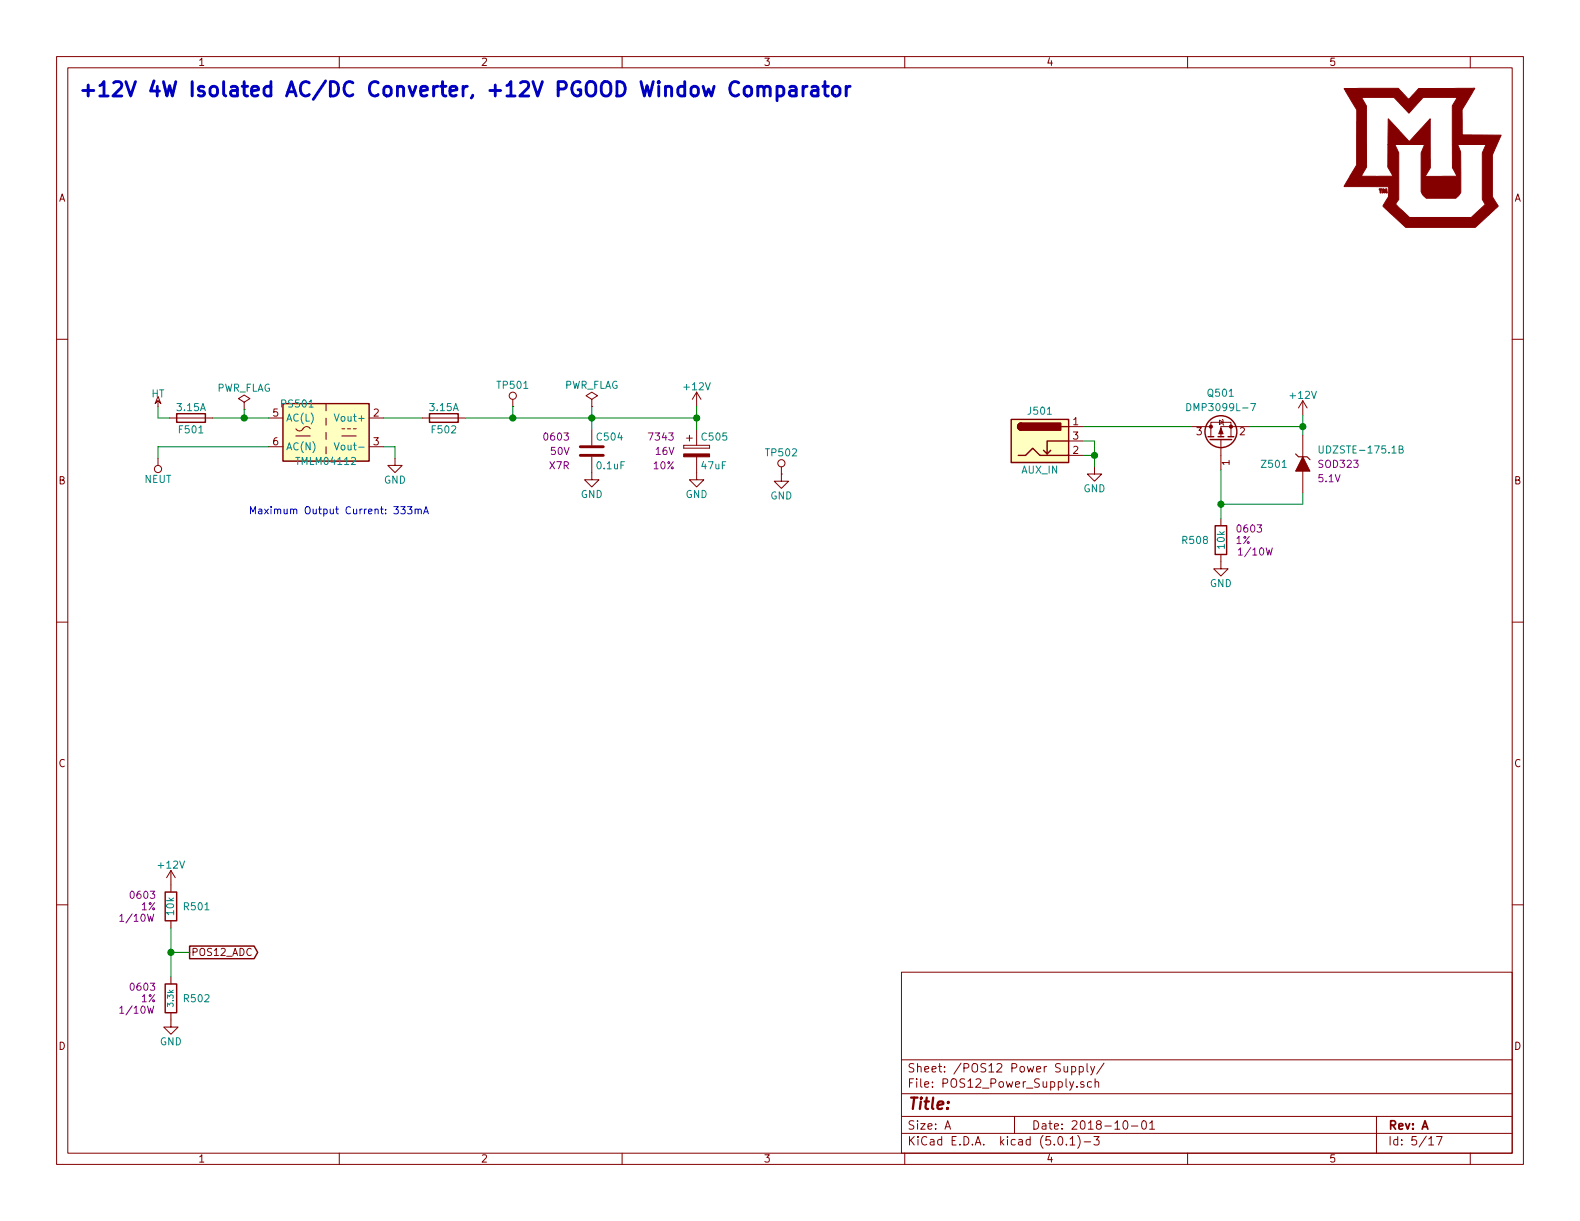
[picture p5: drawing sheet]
EESchema Schematic File Version 4
LIBS:AC_Power_Meter-cache
EELAYER 26 0
EELAYER END
$Descr A 11000 8500
encoding utf-8
Sheet 5 17
Title ""
Date "2018-10-01"
Rev "A"
Comp ""
Comment1 ""
Comment2 ""
Comment3 ""
Comment4 ""
$EndDescr
$Comp
L Custom_Library:C_Custom C?
U 1 1
P 4120 3140
AR Path="/5BB27BA3/5BB476E0" Ref="C?"  Part="1" 
AR Path="/5BB27B84/5BB476E0" Ref="C?"  Part="1" 
AR Path="/5BB27B24/5BB476E0" Ref="C?"  Part="1" 
AR Path="/5BB27B51/5BB476E0" Ref="C504"  Part="1" 
F 0 "C504" H 4145 3240 50  0000 L CNN
F 1 "0.1uF" H 4145 3040 50  0000 L CNN
F 2 "Capacitors_SMD:C_0603" H 4158 2990 50  0001 C CNN
F 3 "" H 4145 3240 50  0001 C CNN
F 4 "0603" H 3970 3240 50  0000 R CNN "display_footprint"
F 5 "50V" H 3970 3140 50  0000 R CNN "Voltage"
F 6 "X7R" H 3970 3040 50  0000 R CNN "Dielectric"
F 7 "490-8020-1-ND" H 4545 3640 60  0001 C CNN "Digi-Key PN"
	1    4120 3140
	1    0    0    -1  
$EndComp
$Comp
L Converter_ACDC:TMLM04112 PS?
U 1 1
P 2270 3010
AR Path="/5BB27B1A/5BB47753" Ref="PS?"  Part="1" 
AR Path="/5BB27B51/5BB47753" Ref="PS501"  Part="1" 
F 0 "PS501" H 2070 3210 50  0000 C CNN
F 1 "TMLM04112" H 2270 2810 50  0000 C CNN
F 2 "Converters_DCDC_ACDC:ACDC-Conv_Traco-TMLM-04" H 2270 2710 50  0001 C CNN
F 3 "https://www.tracopower.com/products/tmlm.pdf" H 2270 3010 50  0001 C CNN
F 4 "1951-1352-ND" H 2270 3010 50  0001 C CNN "Digi-Key PN"
	1    2270 3010
	1    0    0    -1  
$EndComp
$Comp
L Device:Fuse F?
U 1 1
P 1330 2910
AR Path="/5BB27B1A/5BB4775A" Ref="F?"  Part="1" 
AR Path="/5BB27B51/5BB4775A" Ref="F501"  Part="1" 
F 0 "F501" V 1410 2910 50  0000 C CNN
F 1 "3.15A" V 1255 2910 50  0000 C CNN
F 2 "Fuse_Holders_and_Fuses:Fuse_CB61F" V 1260 2910 50  0001 C CNN
F 3 "~" H 1330 2910 50  0001 C CNN
F 4 "283-4107-1-ND" H 1330 2910 50  0001 C CNN "Digi-Key PN"
	1    1330 2910
	0    1    1    0   
$EndComp
Wire Wire Line
	1480 2910 1700 2910
$Comp
L power:GND #PWR?
U 1 1
P 2750 3190
AR Path="/5BB27B1A/5BB47762" Ref="#PWR?"  Part="1" 
AR Path="/5BB27B51/5BB47762" Ref="#PWR0505"  Part="1" 
F 0 "#PWR0505" H 2750 2940 50  0001 C CNN
F 1 "GND" H 2750 3040 50  0000 C CNN
F 2 "" H 2750 3190 50  0001 C CNN
F 3 "" H 2750 3190 50  0001 C CNN
	1    2750 3190
	1    0    0    -1  
$EndComp
Wire Wire Line
	2750 3190 2750 3110
Wire Wire Line
	2750 3110 2670 3110
Wire Wire Line
	4120 2990 4120 2910
$Comp
L power:GND #PWR?
U 1 1
P 4120 3290
AR Path="/5BB27B1A/5BB477D9" Ref="#PWR?"  Part="1" 
AR Path="/5BB27B51/5BB477D9" Ref="#PWR0512"  Part="1" 
F 0 "#PWR0512" H 4120 3040 50  0001 C CNN
F 1 "GND" H 4120 3140 50  0000 C CNN
F 2 "" H 4120 3290 50  0001 C CNN
F 3 "" H 4120 3290 50  0001 C CNN
	1    4120 3290
	1    0    0    -1  
$EndComp
$Comp
L Custom_Library:CP_Tant_Custom C505
U 1 1
P 4850 3140
F 0 "C505" H 4875 3240 50  0000 L CNN
F 1 "47uF" H 4875 3040 50  0000 L CNN
F 2 "Capacitors_Tantalum_SMD:CP_Tantalum_Case-X_EIA-7343-43_Reflow" H 4888 2990 50  0001 C CNN
F 3 "" H 4875 3240 50  0001 C CNN
F 4 "478-3938-1-ND" H 4850 3140 50  0001 C CNN "Digi-Key PN"
F 5 "7343" H 4700 3240 50  0000 R CNN "display_footprint"
F 6 "16V" H 4700 3140 50  0000 R CNN "Voltage"
F 7 "10%" H 4700 3040 50  0000 R CNN "Tolerance"
	1    4850 3140
	1    0    0    -1  
$EndComp
Wire Wire Line
	4850 2990 4850 2910
Wire Wire Line
	4850 2910 4120 2910
Connection ~ 4120 2910
$Comp
L power:GND #PWR?
U 1 1
P 4850 3290
AR Path="/5BB27B1A/5BB47B87" Ref="#PWR?"  Part="1" 
AR Path="/5BB27B51/5BB47B87" Ref="#PWR0515"  Part="1" 
F 0 "#PWR0515" H 4850 3040 50  0001 C CNN
F 1 "GND" H 4850 3140 50  0000 C CNN
F 2 "" H 4850 3290 50  0001 C CNN
F 3 "" H 4850 3290 50  0001 C CNN
	1    4850 3290
	1    0    0    -1  
$EndComp
$Comp
L power:+12V #PWR0514
U 1 1
P 4850 2830
F 0 "#PWR0514" H 4850 2680 50  0001 C CNN
F 1 "+12V" H 4850 2970 50  0000 C CNN
F 2 "" H 4850 2830 50  0001 C CNN
F 3 "" H 4850 2830 50  0001 C CNN
	1    4850 2830
	1    0    0    -1  
$EndComp
Wire Wire Line
	4850 2830 4850 2910
Connection ~ 4850 2910
Text Notes 1730 3590 0    50   ~ 0
Maximum Output Current: 333mA
$Comp
L power:HT #PWR0501
U 1 1
P 1100 2830
F 0 "#PWR0501" H 1100 2950 50  0001 C CNN
F 1 "HT" H 1100 2920 50  0000 C CNN
F 2 "" H 1100 2830 50  0001 C CNN
F 3 "" H 1100 2830 50  0001 C CNN
	1    1100 2830
	1    0    0    -1  
$EndComp
Wire Wire Line
	1100 2830 1100 2910
Wire Wire Line
	1100 2910 1180 2910
$Comp
L power:NEUT #PWR0502
U 1 1
P 1100 3190
F 0 "#PWR0502" H 1100 3040 50  0001 C CNN
F 1 "NEUT" H 1100 3340 50  0000 C CNN
F 2 "" H 1100 3190 50  0001 C CNN
F 3 "" H 1100 3190 50  0001 C CNN
	1    1100 3190
	-1   0    0    1   
$EndComp
Wire Wire Line
	1100 3190 1100 3110
Wire Wire Line
	1100 3110 1870 3110
$Comp
L Device:Fuse F?
U 1 1
P 3090 2910
AR Path="/5BB27B1A/5BB59278" Ref="F?"  Part="1" 
AR Path="/5BB27B51/5BB59278" Ref="F502"  Part="1" 
F 0 "F502" V 3170 2910 50  0000 C CNN
F 1 "3.15A" V 3015 2910 50  0000 C CNN
F 2 "Fuse_Holders_and_Fuses:Fuse_CB61F" V 3020 2910 50  0001 C CNN
F 3 "~" H 3090 2910 50  0001 C CNN
F 4 "283-4107-1-ND" H 3090 2910 50  0001 C CNN "Digi-Key PN"
	1    3090 2910
	0    1    1    0   
$EndComp
Wire Wire Line
	2940 2910 2670 2910
Wire Wire Line
	4120 2910 3570 2910
$Comp
L Connector:Barrel_Jack_Switch J501
U 1 1
P 7240 3070
F 0 "J501" H 7240 3280 50  0000 C CNN
F 1 "AUX_IN" H 7240 2870 50  0000 C CNN
F 2 "Connectors:BARREL_JACK" H 7290 3030 50  0001 C CNN
F 3 "~" H 7290 3030 50  0001 C CNN
F 4 "" H 7240 2780 50  0001 C CNN "Config"
	1    7240 3070
	1    0    0    -1  
$EndComp
$Comp
L power:+12V #PWR0523
U 1 1
P 9070 2890
F 0 "#PWR0523" H 9070 2740 50  0001 C CNN
F 1 "+12V" H 9070 3030 50  0000 C CNN
F 2 "" H 9070 2890 50  0001 C CNN
F 3 "" H 9070 2890 50  0001 C CNN
	1    9070 2890
	1    0    0    -1  
$EndComp
$Comp
L power:GND #PWR0521
U 1 1
P 7620 3250
F 0 "#PWR0521" H 7620 3000 50  0001 C CNN
F 1 "GND" H 7620 3100 50  0000 C CNN
F 2 "" H 7620 3250 50  0001 C CNN
F 3 "" H 7620 3250 50  0001 C CNN
	1    7620 3250
	1    0    0    -1  
$EndComp
Wire Wire Line
	7620 3250 7620 3170
Wire Wire Line
	7620 3170 7540 3170
$Comp
L power:PWR_FLAG #FLG0501
U 1 1
P 4120 2830
F 0 "#FLG0501" H 4120 2905 50  0001 C CNN
F 1 "PWR_FLAG" H 4120 2980 50  0000 C CNN
F 2 "" H 4120 2830 50  0001 C CNN
F 3 "~" H 4120 2830 50  0001 C CNN
	1    4120 2830
	1    0    0    -1  
$EndComp
Wire Wire Line
	4120 2830 4120 2910
$Comp
L Custom_Library:TP TP501
U 1 1
P 3570 2830
F 0 "TP501" H 3570 2980 50  0000 C CNN
F 1 "TP" H 3570 2980 50  0001 C CNN
F 2 "Measurement_Points:Measurement_Point_Round-SMD-Pad_Small" H 3570 2830 60  0001 C CNN
F 3 "" H 3570 2830 60  0000 C CNN
	1    3570 2830
	1    0    0    -1  
$EndComp
Wire Wire Line
	3570 2830 3570 2910
Connection ~ 3570 2910
Wire Wire Line
	3570 2910 3240 2910
Text Notes 540  690  0    100  ~ 20
+12V 4W Isolated AC/DC Converter, +12V PGOOD Window Comparator
$Comp
L Custom_Library:MU_Logo #G501
U 1 1
P 9900 1100
F 0 "#G501" H 9900 614 60  0001 C CNN
F 1 "MU_Logo" H 9900 1586 60  0001 C CNN
F 2 "" H 9900 1100 50  0001 C CNN
F 3 "" H 9900 1100 50  0001 C CNN
	1    9900 1100
	1    0    0    -1  
$EndComp
$Comp
L Transistor_FET:BSS83P Q501
U 1 1
P 8500 3070
F 0 "Q501" V 8830 3070 50  0000 C CNN
F 1 "DMP3099L-7" V 8730 3070 50  0000 C CNN
F 2 "TO_SOT_Packages_SMD:SOT-23" H 8700 2995 50  0001 L CIN
F 3 "http://www.farnell.com/datasheets/1835997.pdf" H 8500 3070 50  0001 L CNN
F 4 "DMP3099L-7DICT-ND" H 8500 3070 50  0001 C CNN "Digi-Key PN"
	1    8500 3070
	0    -1   -1   0   
$EndComp
Wire Wire Line
	7540 2970 8300 2970
$Comp
L Custom_Library:R_Custom R?
U 1 1
P 8500 3760
AR Path="/5BB27BA3/5BBDD3FB" Ref="R?"  Part="1" 
AR Path="/5BB27B51/5BBDD3FB" Ref="R508"  Part="1" 
F 0 "R508" H 8420 3760 50  0000 R CNN
F 1 "10k" V 8500 3760 50  0000 C CNN
F 2 "Resistors_SMD:R_0603" H 8500 3760 50  0001 C CNN
F 3 "" H 8500 3760 50  0001 C CNN
F 4 "0603" H 8600 3840 50  0000 L CNN "display_footprint"
F 5 "1%" H 8600 3760 50  0000 L CNN "Tolerance"
F 6 "1/10W" H 8610 3680 50  0000 L CNN "Wattage"
F 7 "RHM10KADCT-ND" H 8800 4160 60  0001 C CNN "Digi-Key PN"
	1    8500 3760
	1    0    0    -1  
$EndComp
$Comp
L power:GND #PWR0522
U 1 1
P 8500 3910
F 0 "#PWR0522" H 8500 3660 50  0001 C CNN
F 1 "GND" H 8500 3760 50  0000 C CNN
F 2 "" H 8500 3910 50  0001 C CNN
F 3 "" H 8500 3910 50  0001 C CNN
	1    8500 3910
	1    0    0    -1  
$EndComp
$Comp
L Custom_Library:ZENER_Custom Z?
U 1 1
P 9070 3230
AR Path="/5BB27BA3/5BBDF6AF" Ref="Z?"  Part="1" 
AR Path="/5BB27B51/5BBDF6AF" Ref="Z501"  Part="1" 
F 0 "Z501" V 9070 3430 50  0000 C CNN
F 1 "UDZSTE-175.1B" V 8970 3130 50  0000 R CNN
F 2 "Diodes_SMD:D_SOD-523" H 9070 3230 60  0001 C CNN
F 3 "" H 9070 3230 60  0000 C CNN
F 4 "UDZSTE-175.1BCT-ND" H 9070 3230 50  0001 C CNN "Digi-Key PN"
F 5 "SOD323" V 9070 3130 50  0000 R CNN "display_footprint"
F 6 "5.1V" V 9170 3130 50  0000 R CNN "Voltage"
	1    9070 3230
	0    -1   1    0   
$EndComp
Wire Wire Line
	8500 3270 8500 3510
Wire Wire Line
	9070 3030 9070 2970
Wire Wire Line
	9070 2970 8700 2970
Wire Wire Line
	9070 3430 9070 3510
Wire Wire Line
	9070 3510 8500 3510
Connection ~ 8500 3510
Wire Wire Line
	8500 3510 8500 3610
Wire Wire Line
	9070 2890 9070 2970
Connection ~ 9070 2970
$Comp
L Custom_Library:R_Custom R?
U 1 1
P 1190 6950
AR Path="/5BB27BA3/5BC1F9F5" Ref="R?"  Part="1" 
AR Path="/5BB27B24/5BC1F9F5" Ref="R?"  Part="1" 
AR Path="/5BB27BB5/5BC1F9F5" Ref="R?"  Part="1" 
AR Path="/5BB27B51/5BC1F9F5" Ref="R502"  Part="1" 
F 0 "R502" H 1110 6950 50  0000 R CNN
F 1 "3.3k" V 1190 6950 40  0000 C CNN
F 2 "Resistors_SMD:R_0603" H 1190 6950 50  0001 C CNN
F 3 "" H 1190 6950 50  0001 C CNN
F 4 "0603" H 1290 7030 50  0000 L CNN "display_footprint"
F 5 "1%" H 1290 6950 50  0000 L CNN "Tolerance"
F 6 "1/10W" H 1300 6870 50  0000 L CNN "Wattage"
F 7 "311-3.30KHRCT-ND" H 1490 7350 60  0001 C CNN "Digi-Key PN"
	1    1190 6950
	-1   0    0    -1  
$EndComp
$Comp
L power:GND #PWR?
U 1 1
P 1190 7100
AR Path="/5BB27B24/5BC1F9FC" Ref="#PWR?"  Part="1" 
AR Path="/5BB27BB5/5BC1F9FC" Ref="#PWR?"  Part="1" 
AR Path="/5BB27B51/5BC1F9FC" Ref="#PWR0504"  Part="1" 
F 0 "#PWR0504" H 1190 6850 50  0001 C CNN
F 1 "GND" H 1190 6950 50  0000 C CNN
F 2 "" H 1190 7100 50  0001 C CNN
F 3 "" H 1190 7100 50  0001 C CNN
	1    1190 7100
	1    0    0    -1  
$EndComp
$Comp
L Custom_Library:R_Custom R?
U 1 1
P 1190 6310
AR Path="/5BB27BA3/5BC1FA08" Ref="R?"  Part="1" 
AR Path="/5BB27B24/5BC1FA08" Ref="R?"  Part="1" 
AR Path="/5BB27BB5/5BC1FA08" Ref="R?"  Part="1" 
AR Path="/5BB27B51/5BC1FA08" Ref="R501"  Part="1" 
F 0 "R501" H 1110 6310 50  0000 R CNN
F 1 "10k" V 1190 6310 50  0000 C CNN
F 2 "Resistors_SMD:R_0603" H 1190 6310 50  0001 C CNN
F 3 "" H 1190 6310 50  0001 C CNN
F 4 "0603" H 1290 6390 50  0000 L CNN "display_footprint"
F 5 "1%" H 1290 6310 50  0000 L CNN "Tolerance"
F 6 "1/10W" H 1300 6230 50  0000 L CNN "Wattage"
F 7 "RHM10KADCT-ND" H 1490 6710 60  0001 C CNN "Digi-Key PN"
	1    1190 6310
	-1   0    0    -1  
$EndComp
$Comp
L power:+12V #PWR0503
U 1 1
P 1190 6160
F 0 "#PWR0503" H 1190 6010 50  0001 C CNN
F 1 "+12V" H 1190 6300 50  0000 C CNN
F 2 "" H 1190 6160 50  0001 C CNN
F 3 "" H 1190 6160 50  0001 C CNN
	1    1190 6160
	1    0    0    -1  
$EndComp
Wire Wire Line
	1190 6460 1190 6630
Text GLabel 1320 6630 2    50   Output ~ 0
POS12_ADC
Wire Wire Line
	1320 6630 1190 6630
Connection ~ 1190 6630
Wire Wire Line
	1190 6630 1190 6800
$Comp
L power:PWR_FLAG #FLG0103
U 1 1
P 1700 2850
F 0 "#FLG0103" H 1700 2925 50  0001 C CNN
F 1 "PWR_FLAG" H 1700 3000 50  0000 C CNN
F 2 "" H 1700 2850 50  0001 C CNN
F 3 "~" H 1700 2850 50  0001 C CNN
	1    1700 2850
	1    0    0    -1  
$EndComp
Wire Wire Line
	1700 2850 1700 2910
Connection ~ 1700 2910
Wire Wire Line
	1700 2910 1870 2910
Wire Wire Line
	7540 3070 7620 3070
Wire Wire Line
	7620 3070 7620 3170
Connection ~ 7620 3170
$Comp
L power:GND #PWR0524
U 1 1
P 5440 3300
F 0 "#PWR0524" H 5440 3050 50  0001 C CNN
F 1 "GND" H 5440 3150 50  0000 C CNN
F 2 "" H 5440 3300 50  0001 C CNN
F 3 "" H 5440 3300 50  0001 C CNN
	1    5440 3300
	1    0    0    -1  
$EndComp
$Comp
L Custom_Library:TP TP502
U 1 1
P 5440 3300
F 0 "TP502" H 5440 3450 50  0000 C CNN
F 1 "TP" H 5440 3450 50  0001 C CNN
F 2 "Pin_Headers:Pin_Header_Angled_1x01_Pitch2.54mm" H 5440 3300 60  0001 C CNN
F 3 "" H 5440 3300 60  0000 C CNN
	1    5440 3300
	1    0    0    -1  
$EndComp
$EndSCHEMATC
